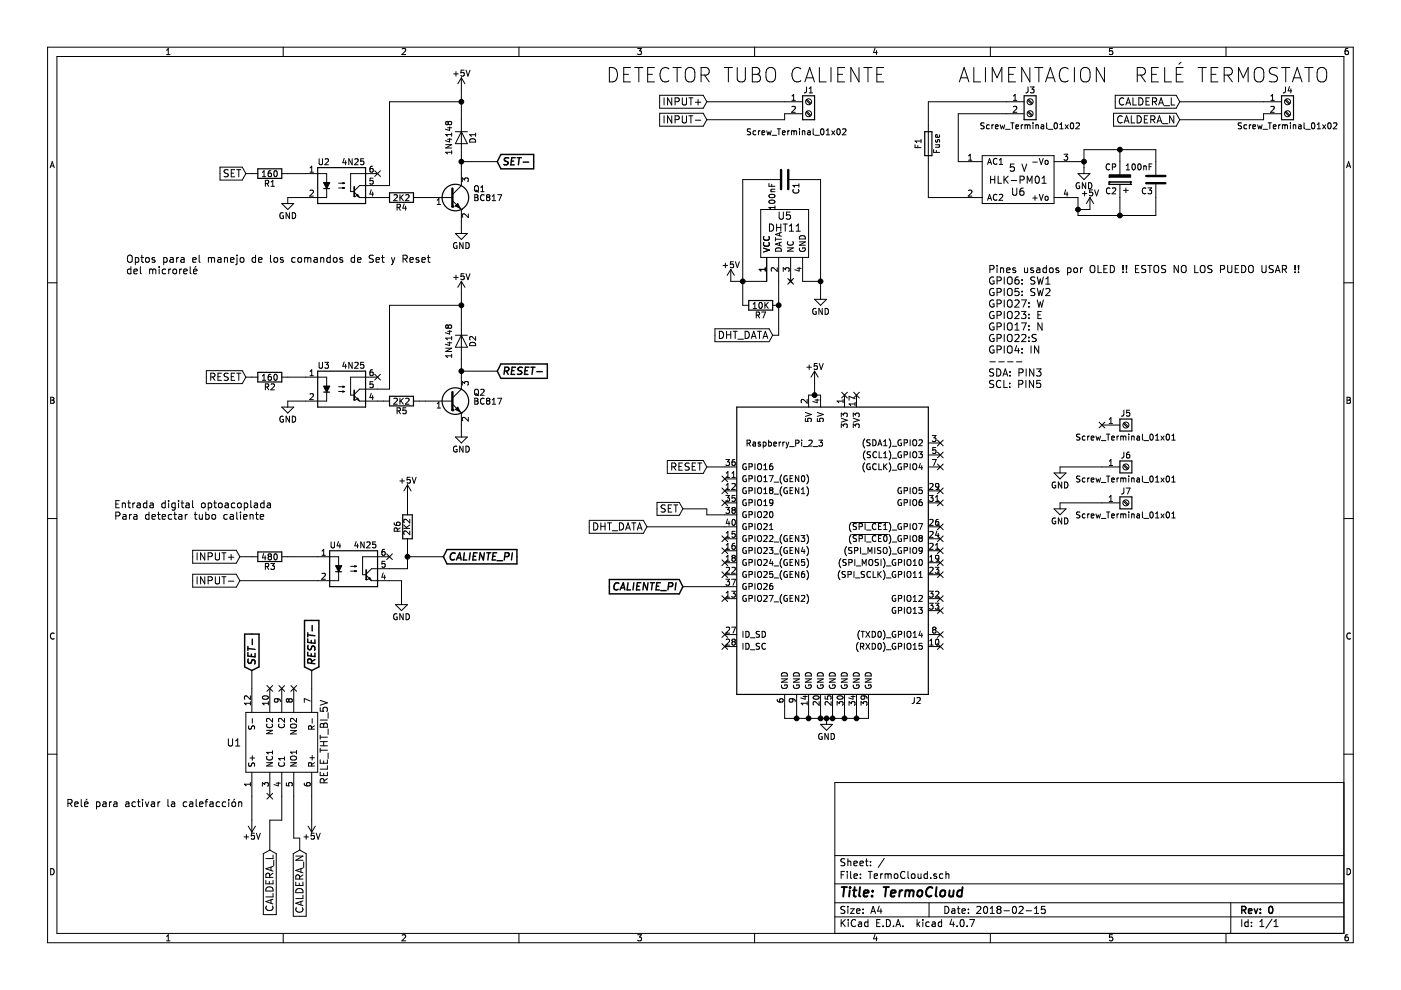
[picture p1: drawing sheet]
EESchema Schematic File Version 2
LIBS:TermoCloud-rescue
LIBS:power
LIBS:device
LIBS:transistors
LIBS:conn
LIBS:linear
LIBS:regul
LIBS:74xx
LIBS:cmos4000
LIBS:adc-dac
LIBS:memory
LIBS:xilinx
LIBS:microcontrollers
LIBS:dsp
LIBS:microchip
LIBS:analog_switches
LIBS:motorola
LIBS:texas
LIBS:intel
LIBS:audio
LIBS:interface
LIBS:digital-audio
LIBS:philips
LIBS:display
LIBS:cypress
LIBS:siliconi
LIBS:opto
LIBS:atmel
LIBS:contrib
LIBS:valves
LIBS:TermoCloud
LIBS:makerlab
LIBS:TermoCloud-cache
EELAYER 25 0
EELAYER END
$Descr A4 11693 8268
encoding utf-8
Sheet 1 1
Title "TermoCloud"
Date "2018-02-15"
Rev "0"
Comp ""
Comment1 ""
Comment2 ""
Comment3 ""
Comment4 ""
$EndDescr
$Comp
L 4N25 U2
U 1 1
P 2850 1550
F 0 "U2" H 2650 1750 50  0000 L CNN
F 1 "4N25" H 2850 1750 50  0000 L CNN
F 2 "Housings_DIP:DIP-6_W7.62mm" H 2650 1350 50  0001 L CIN
F 3 "" H 2850 1550 50  0001 L CNN
	1    2850 1550
	1    0    0    -1  
$EndComp
$Comp
L R R1
U 1 1
P 2250 1450
F 0 "R1" V 2330 1450 50  0000 C CNN
F 1 "160" V 2250 1450 50  0000 C CNN
F 2 "Resistors_SMD:R_0603" V 2180 1450 50  0001 C CNN
F 3 "" H 2250 1450 50  0001 C CNN
	1    2250 1450
	0    1    1    0   
$EndComp
$Comp
L GND #PWR01
U 1 1
P 2400 1650
F 0 "#PWR01" H 2400 1400 50  0001 C CNN
F 1 "GND" H 2400 1500 50  0000 C CNN
F 2 "" H 2400 1650 50  0001 C CNN
F 3 "" H 2400 1650 50  0001 C CNN
	1    2400 1650
	1    0    0    -1  
$EndComp
$Comp
L BC817 Q1
U 1 1
P 3750 1650
F 0 "Q1" H 3950 1725 50  0000 L CNN
F 1 "BC817" H 3950 1650 50  0000 L CNN
F 2 "TO_SOT_Packages_SMD:SOT-23" H 3950 1575 50  0001 L CIN
F 3 "" H 3750 1650 50  0001 L CNN
	1    3750 1650
	1    0    0    -1  
$EndComp
$Comp
L R R4
U 1 1
P 3350 1650
F 0 "R4" V 3430 1650 50  0000 C CNN
F 1 "2K2" V 3350 1650 50  0000 C CNN
F 2 "Resistors_SMD:R_0603" V 3280 1650 50  0001 C CNN
F 3 "" H 3350 1650 50  0001 C CNN
	1    3350 1650
	0    1    1    0   
$EndComp
Wire Wire Line
	2400 1450 2550 1450
Wire Wire Line
	2400 1650 2550 1650
Wire Wire Line
	3150 1650 3200 1650
Wire Wire Line
	3500 1650 3550 1650
$Comp
L GND #PWR02
U 1 1
P 3850 1900
F 0 "#PWR02" H 3850 1650 50  0001 C CNN
F 1 "GND" H 3850 1750 50  0000 C CNN
F 2 "" H 3850 1900 50  0001 C CNN
F 3 "" H 3850 1900 50  0001 C CNN
	1    3850 1900
	1    0    0    -1  
$EndComp
Wire Wire Line
	3850 1900 3850 1850
$Comp
L +5V #PWR03
U 1 1
P 3850 750
F 0 "#PWR03" H 3850 600 50  0001 C CNN
F 1 "+5V" H 3850 890 50  0000 C CNN
F 2 "" H 3850 750 50  0001 C CNN
F 3 "" H 3850 750 50  0001 C CNN
	1    3850 750 
	1    0    0    -1  
$EndComp
Wire Wire Line
	3250 1550 3150 1550
Wire Wire Line
	3250 850  3250 1550
Wire Wire Line
	3250 850  3850 850 
$Comp
L D D1
U 1 1
P 3850 1150
F 0 "D1" H 3850 1250 50  0000 C CNN
F 1 "1N4148" H 3850 1050 50  0000 C CNN
F 2 "Diodes_SMD:D_SMB" H 3850 1150 50  0001 C CNN
F 3 "" H 3850 1150 50  0001 C CNN
	1    3850 1150
	0    1    1    0   
$EndComp
Wire Wire Line
	3850 750  3850 1000
Connection ~ 3850 850 
Wire Wire Line
	3850 1300 3850 1450
Text GLabel 2050 1450 0    60   Input ~ 0
SET
Wire Wire Line
	2050 1450 2100 1450
$Comp
L 4N25 U3
U 1 1
P 2850 3250
F 0 "U3" H 2650 3450 50  0000 L CNN
F 1 "4N25" H 2850 3450 50  0000 L CNN
F 2 "Housings_DIP:DIP-6_W7.62mm" H 2650 3050 50  0001 L CIN
F 3 "" H 2850 3250 50  0001 L CNN
	1    2850 3250
	1    0    0    -1  
$EndComp
$Comp
L R R2
U 1 1
P 2250 3150
F 0 "R2" V 2330 3150 50  0000 C CNN
F 1 "160" V 2250 3150 50  0000 C CNN
F 2 "Resistors_SMD:R_0603" V 2180 3150 50  0001 C CNN
F 3 "" H 2250 3150 50  0001 C CNN
	1    2250 3150
	0    1    1    0   
$EndComp
$Comp
L GND #PWR04
U 1 1
P 2400 3350
F 0 "#PWR04" H 2400 3100 50  0001 C CNN
F 1 "GND" H 2400 3200 50  0000 C CNN
F 2 "" H 2400 3350 50  0001 C CNN
F 3 "" H 2400 3350 50  0001 C CNN
	1    2400 3350
	1    0    0    -1  
$EndComp
$Comp
L BC817 Q2
U 1 1
P 3750 3350
F 0 "Q2" H 3950 3425 50  0000 L CNN
F 1 "BC817" H 3950 3350 50  0000 L CNN
F 2 "TO_SOT_Packages_SMD:SOT-23" H 3950 3275 50  0001 L CIN
F 3 "" H 3750 3350 50  0001 L CNN
	1    3750 3350
	1    0    0    -1  
$EndComp
$Comp
L R R5
U 1 1
P 3350 3350
F 0 "R5" V 3430 3350 50  0000 C CNN
F 1 "2K2" V 3350 3350 50  0000 C CNN
F 2 "Resistors_SMD:R_0603" V 3280 3350 50  0001 C CNN
F 3 "" H 3350 3350 50  0001 C CNN
	1    3350 3350
	0    1    1    0   
$EndComp
Wire Wire Line
	2400 3150 2550 3150
Wire Wire Line
	2400 3350 2550 3350
Wire Wire Line
	3150 3350 3200 3350
Wire Wire Line
	3500 3350 3550 3350
$Comp
L GND #PWR05
U 1 1
P 3850 3600
F 0 "#PWR05" H 3850 3350 50  0001 C CNN
F 1 "GND" H 3850 3450 50  0000 C CNN
F 2 "" H 3850 3600 50  0001 C CNN
F 3 "" H 3850 3600 50  0001 C CNN
	1    3850 3600
	1    0    0    -1  
$EndComp
Wire Wire Line
	3850 3600 3850 3550
$Comp
L +5V #PWR06
U 1 1
P 3850 2450
F 0 "#PWR06" H 3850 2300 50  0001 C CNN
F 1 "+5V" H 3850 2590 50  0000 C CNN
F 2 "" H 3850 2450 50  0001 C CNN
F 3 "" H 3850 2450 50  0001 C CNN
	1    3850 2450
	1    0    0    -1  
$EndComp
Wire Wire Line
	3250 3250 3150 3250
Wire Wire Line
	3250 2550 3250 3250
Wire Wire Line
	3250 2550 3850 2550
$Comp
L D D2
U 1 1
P 3850 2850
F 0 "D2" H 3850 2950 50  0000 C CNN
F 1 "1N4148" H 3850 2750 50  0000 C CNN
F 2 "Diodes_SMD:D_SMB" H 3850 2850 50  0001 C CNN
F 3 "" H 3850 2850 50  0001 C CNN
	1    3850 2850
	0    1    1    0   
$EndComp
Wire Wire Line
	3850 2450 3850 2700
Connection ~ 3850 2550
Wire Wire Line
	3850 3000 3850 3150
Text GLabel 2050 3150 0    60   Input ~ 0
RESET
Wire Wire Line
	2050 3150 2100 3150
Text Notes 1050 2300 0    60   ~ 0
Optos para el manejo de los comandos de Set y Reset\ndel microrelé
$Comp
L 4N25 U4
U 1 1
P 2950 4750
F 0 "U4" H 2750 4950 50  0000 L CNN
F 1 "4N25" H 2950 4950 50  0000 L CNN
F 2 "Housings_DIP:DIP-6_W7.62mm" H 2750 4550 50  0001 L CIN
F 3 "" H 2950 4750 50  0001 L CNN
	1    2950 4750
	1    0    0    -1  
$EndComp
$Comp
L R R3
U 1 1
P 2250 4650
F 0 "R3" V 2330 4650 50  0000 C CNN
F 1 "480" V 2250 4650 50  0000 C CNN
F 2 "Resistors_SMD:R_0603" V 2180 4650 50  0001 C CNN
F 3 "" H 2250 4650 50  0001 C CNN
	1    2250 4650
	0    1    1    0   
$EndComp
Wire Wire Line
	2400 4650 2650 4650
Text GLabel 2000 4650 0    60   Input ~ 0
INPUT+
Wire Wire Line
	2000 4650 2100 4650
Text Notes 950  4350 0    60   ~ 0
Entrada digital optoacoplada\nPara detectar tubo caliente
Text GLabel 2000 4850 0    60   Input ~ 0
INPUT-
Wire Wire Line
	2000 4850 2650 4850
$Comp
L GND #PWR07
U 1 1
P 3350 5000
F 0 "#PWR07" H 3350 4750 50  0001 C CNN
F 1 "GND" H 3350 4850 50  0000 C CNN
F 2 "" H 3350 5000 50  0001 C CNN
F 3 "" H 3350 5000 50  0001 C CNN
	1    3350 5000
	1    0    0    -1  
$EndComp
Wire Wire Line
	3250 4850 3350 4850
Wire Wire Line
	3350 4850 3350 5000
$Comp
L +5V #PWR08
U 1 1
P 3400 4150
F 0 "#PWR08" H 3400 4000 50  0001 C CNN
F 1 "+5V" H 3400 4290 50  0000 C CNN
F 2 "" H 3400 4150 50  0001 C CNN
F 3 "" H 3400 4150 50  0001 C CNN
	1    3400 4150
	1    0    0    -1  
$EndComp
$Comp
L R R6
U 1 1
P 3400 4400
F 0 "R6" V 3480 4400 50  0000 C CNN
F 1 "2K2" V 3400 4400 50  0000 C CNN
F 2 "Resistors_SMD:R_0603" V 3330 4400 50  0001 C CNN
F 3 "" H 3400 4400 50  0001 C CNN
	1    3400 4400
	-1   0    0    1   
$EndComp
Wire Wire Line
	3400 4650 3700 4650
Wire Wire Line
	3400 4550 3400 4750
Wire Wire Line
	3400 4250 3400 4150
Text GLabel 5700 4900 0    60   Input Italic 12
CALIENTE_PI
Connection ~ 3400 4650
Text GLabel 4150 1350 2    60   Input Italic 12
SET-
Text GLabel 4150 3100 2    60   Input Italic 12
RESET-
Wire Wire Line
	4150 1350 3850 1350
Connection ~ 3850 1350
Wire Wire Line
	4150 3100 3850 3100
Connection ~ 3850 3100
Text Notes 9250 700  2    120  ~ 0
ALIMENTACION
$Comp
L Raspberry_Pi_2_3 J2
U 1 1
P 6950 4600
F 0 "J2" H 7650 3350 50  0000 C CNN
F 1 "Raspberry_Pi_2_3" H 6550 5500 50  0000 C CNN
F 2 "TermoCloud:RPi_Zero" H 7950 5850 50  0001 C CNN
F 3 "" H 7000 4450 50  0001 C CNN
	1    6950 4600
	1    0    0    -1  
$EndComp
$Comp
L Screw_Terminal_01x02 J3
U 1 1
P 8600 850
F 0 "J3" H 8600 950 50  0000 C CNN
F 1 "Screw_Terminal_01x02" H 8600 650 50  0000 C CNN
F 2 "Connectors_Terminal_Blocks:TerminalBlock_Pheonix_PT-3.5mm_2pol" H 8600 850 50  0001 C CNN
F 3 "" H 8600 850 50  0001 C CNN
	1    8600 850 
	1    0    0    -1  
$EndComp
Text Notes 11100 700  2    120  ~ 0
RELÉ TERMOSTATO
$Comp
L Screw_Terminal_01x02 J4
U 1 1
P 10750 850
F 0 "J4" H 10750 950 50  0000 C CNN
F 1 "Screw_Terminal_01x02" H 10750 650 50  0000 C CNN
F 2 "Connectors_Terminal_Blocks:TerminalBlock_Pheonix_MPT-2.54mm_2pol" H 10750 850 50  0001 C CNN
F 3 "" H 10750 850 50  0001 C CNN
	1    10750 850 
	1    0    0    -1  
$EndComp
Text GLabel 9850 850  0    60   Input ~ 0
CALDERA_L
Text GLabel 9850 1000 0    60   Input ~ 0
CALDERA_N
Wire Wire Line
	9850 850  10550 850 
Wire Wire Line
	9850 1000 10550 1000
Wire Wire Line
	10550 1000 10550 950 
Text Notes 7400 700  2    120  ~ 0
DETECTOR TUBO CALIENTE
Text GLabel 5900 850  0    60   Input ~ 0
INPUT+
Text GLabel 5900 1000 0    60   Input ~ 0
INPUT-
$Comp
L Screw_Terminal_01x02 J1
U 1 1
P 6750 850
F 0 "J1" H 6750 950 50  0000 C CNN
F 1 "Screw_Terminal_01x02" H 6650 600 50  0000 C CNN
F 2 "Connectors_Terminal_Blocks:TerminalBlock_Pheonix_MPT-2.54mm_2pol" H 6750 850 50  0001 C CNN
F 3 "" H 6750 850 50  0001 C CNN
	1    6750 850 
	1    0    0    -1  
$EndComp
Wire Wire Line
	5900 850  6550 850 
Wire Wire Line
	5900 1000 6550 1000
Wire Wire Line
	6550 1000 6550 950 
$Comp
L HLK-PM01 U6
U 1 1
P 8000 1350
F 0 "U6" H 8500 1100 60  0000 C CNN
F 1 "HLK-PM01" H 8500 1200 60  0000 C CNN
F 2 "TermoCloud:HLK-PM01" H 8500 1200 60  0001 C CNN
F 3 "" H 8500 1200 60  0001 C CNN
	1    8000 1350
	1    0    0    -1  
$EndComp
Wire Wire Line
	7750 1650 8000 1650
$Comp
L +5V #PWR09
U 1 1
P 9100 1750
F 0 "#PWR09" H 9100 1600 50  0001 C CNN
F 1 "+5V" H 9100 1890 50  0000 C CNN
F 2 "" H 9100 1750 50  0001 C CNN
F 3 "" H 9100 1750 50  0001 C CNN
	1    9100 1750
	1    0    0    -1  
$EndComp
$Comp
L GND #PWR010
U 1 1
P 9050 1400
F 0 "#PWR010" H 9050 1150 50  0001 C CNN
F 1 "GND" H 9050 1250 50  0000 C CNN
F 2 "" H 9050 1400 50  0001 C CNN
F 3 "" H 9050 1400 50  0001 C CNN
	1    9050 1400
	1    0    0    -1  
$EndComp
Wire Wire Line
	9000 1350 9050 1350
Wire Wire Line
	9000 1650 9000 1800
Wire Wire Line
	9000 1750 9100 1750
$Comp
L GND #PWR011
U 1 1
P 6900 6000
F 0 "#PWR011" H 6900 5750 50  0001 C CNN
F 1 "GND" H 6900 5850 50  0000 C CNN
F 2 "" H 6900 6000 50  0001 C CNN
F 3 "" H 6900 6000 50  0001 C CNN
	1    6900 6000
	1    0    0    -1  
$EndComp
Wire Wire Line
	6550 5900 6550 6000
Wire Wire Line
	6550 6000 7250 6000
Wire Wire Line
	7250 6000 7250 5900
Connection ~ 6900 6000
Wire Wire Line
	6650 5900 6650 6000
Connection ~ 6650 6000
Wire Wire Line
	6750 5900 6750 6000
Connection ~ 6750 6000
Wire Wire Line
	6850 5900 6850 6000
Connection ~ 6850 6000
Wire Wire Line
	6950 5900 6950 6000
Connection ~ 6950 6000
Wire Wire Line
	7050 5900 7050 6000
Connection ~ 7050 6000
Wire Wire Line
	7150 5900 7150 6000
Connection ~ 7150 6000
$Comp
L +5V #PWR012
U 1 1
P 6800 3200
F 0 "#PWR012" H 6800 3050 50  0001 C CNN
F 1 "+5V" H 6800 3340 50  0000 C CNN
F 2 "" H 6800 3200 50  0001 C CNN
F 3 "" H 6800 3200 50  0001 C CNN
	1    6800 3200
	1    0    0    -1  
$EndComp
Wire Wire Line
	6750 3300 6850 3300
Wire Wire Line
	6800 3200 6800 3300
Connection ~ 6800 3300
$Comp
L DHT11 U5
U 1 1
P 6550 2250
F 0 "U5" H 6550 2700 60  0000 C CNN
F 1 "DHT11" H 6550 2600 60  0000 C CNN
F 2 "Connectors_Terminal_Blocks:TerminalBlock_Pheonix_MPT-2.54mm_4pol" H 6700 2250 60  0001 C CNN
F 3 "" H 6700 2250 60  0001 C CNN
	1    6550 2250
	1    0    0    -1  
$EndComp
$Comp
L +5V #PWR013
U 1 1
P 6100 2350
F 0 "#PWR013" H 6100 2200 50  0001 C CNN
F 1 "+5V" H 6100 2490 50  0000 C CNN
F 2 "" H 6100 2350 50  0001 C CNN
F 3 "" H 6100 2350 50  0001 C CNN
	1    6100 2350
	1    0    0    -1  
$EndComp
$Comp
L GND #PWR014
U 1 1
P 6850 2450
F 0 "#PWR014" H 6850 2200 50  0001 C CNN
F 1 "GND" H 6850 2300 50  0000 C CNN
F 2 "" H 6850 2450 50  0001 C CNN
F 3 "" H 6850 2450 50  0001 C CNN
	1    6850 2450
	1    0    0    -1  
$EndComp
Wire Wire Line
	6100 2350 6400 2350
Wire Wire Line
	6850 2350 6700 2350
$Comp
L R R7
U 1 1
P 6350 2550
F 0 "R7" V 6430 2550 50  0000 C CNN
F 1 "10K" V 6350 2550 50  0000 C CNN
F 2 "Resistors_SMD:R_0603" V 6280 2550 50  0001 C CNN
F 3 "" H 6350 2550 50  0001 C CNN
	1    6350 2550
	0    1    1    0   
$EndComp
Wire Wire Line
	6500 2350 6500 2800
Wire Wire Line
	6200 1500 6200 2550
Connection ~ 6200 2350
Text Notes 8250 3250 0    60   ~ 0
Pines usados por OLED !! ESTOS NO LOS PUEDO USAR !!\nGPIO6: SW1\nGPIO5: SW2\nGPIO27: W\nGPIO23: E\nGPIO17: N\nGPIO22:S\nGPIO4: IN\n----\nSDA: PIN3\nSCL: PIN5
Text GLabel 6450 2800 0    60   Input ~ 0
DHT_DATA
Wire Wire Line
	6500 2800 6450 2800
Connection ~ 6500 2550
Text GLabel 5400 4400 0    60   Input ~ 0
DHT_DATA
Text GLabel 5700 4250 0    60   Input ~ 0
SET
Text GLabel 5900 3900 0    60   Input ~ 0
RESET
Wire Wire Line
	5700 4250 5900 4250
Wire Wire Line
	5900 4250 5900 4300
Wire Wire Line
	5900 4300 6050 4300
Wire Wire Line
	5700 4900 6050 4900
$Comp
L C C1
U 1 1
P 6550 1500
F 0 "C1" H 6575 1600 50  0000 L CNN
F 1 "100nF" H 6575 1400 50  0000 L CNN
F 2 "Capacitors_SMD:C_0603_HandSoldering" H 6588 1350 50  0001 C CNN
F 3 "" H 6550 1500 50  0001 C CNN
	1    6550 1500
	0    1    1    0   
$EndComp
Wire Wire Line
	6200 1500 6400 1500
Wire Wire Line
	6700 1500 6850 1500
Wire Wire Line
	6850 1500 6850 2450
Connection ~ 6850 2350
$Comp
L CP C2
U 1 1
P 9350 1500
F 0 "C2" H 9375 1600 50  0000 L CNN
F 1 "CP" H 9375 1400 50  0000 L CNN
F 2 "Capacitors_Tantalum_SMD:CP_Tantalum_Case-A_EIA-3216-18_Reflow" H 9388 1350 50  0001 C CNN
F 3 "" H 9350 1500 50  0001 C CNN
	1    9350 1500
	-1   0    0    1   
$EndComp
Wire Wire Line
	9050 1250 9050 1400
Wire Wire Line
	9050 1250 9650 1250
Connection ~ 9050 1350
Wire Wire Line
	9000 1800 9650 1800
Connection ~ 9000 1750
Wire Wire Line
	9350 1250 9350 1350
Wire Wire Line
	9350 1800 9350 1650
$Comp
L RELE_THT_BI_5V-RESCUE-TermoCloud U1
U 1 1
P 2350 6200
F 0 "U1" H 1950 6200 60  0000 C CNN
F 1 "RELE_THT_BI_5V" V 2700 6200 60  0000 C CNN
F 2 "Relays_THT:RELE_THT_2Coin" H 2000 5650 60  0001 C CNN
F 3 "" H 2000 5650 60  0001 C CNN
	1    2350 6200
	1    0    0    -1  
$EndComp
$Comp
L +5V #PWR015
U 1 1
P 2100 6850
F 0 "#PWR015" H 2100 6700 50  0001 C CNN
F 1 "+5V" H 2100 6990 50  0000 C CNN
F 2 "" H 2100 6850 50  0001 C CNN
F 3 "" H 2100 6850 50  0001 C CNN
	1    2100 6850
	-1   0    0    1   
$EndComp
$Comp
L +5V #PWR016
U 1 1
P 2600 6850
F 0 "#PWR016" H 2600 6700 50  0001 C CNN
F 1 "+5V" H 2600 6990 50  0000 C CNN
F 2 "" H 2600 6850 50  0001 C CNN
F 3 "" H 2600 6850 50  0001 C CNN
	1    2600 6850
	-1   0    0    1   
$EndComp
Wire Wire Line
	2100 6850 2100 6650
Wire Wire Line
	2600 6850 2600 6650
Text GLabel 2100 5600 1    60   Input Italic 12
SET-
Text GLabel 2600 5600 1    60   Input Italic 12
RESET-
Wire Wire Line
	2100 5750 2100 5600
Wire Wire Line
	2600 5750 2600 5600
Text GLabel 2250 7100 3    60   Input ~ 0
CALDERA_L
Text GLabel 2500 7100 3    60   Input ~ 0
CALDERA_N
Text GLabel 3700 4650 2    60   Input Italic 12
CALIENTE_PI
Wire Wire Line
	2250 7100 2250 6850
Wire Wire Line
	2250 6850 2350 6850
Wire Wire Line
	2350 6850 2350 6650
Wire Wire Line
	2450 6650 2450 7000
Wire Wire Line
	2450 7000 2500 7000
Wire Wire Line
	2500 7000 2500 7100
Text Notes 550  6750 0    60   ~ 0
Relé para activar la calefacción
$Comp
L C C3
U 1 1
P 9650 1500
F 0 "C3" H 9675 1600 50  0000 L CNN
F 1 "100nF" H 9675 1400 50  0000 L CNN
F 2 "Capacitors_SMD:C_0603" H 9688 1350 50  0001 C CNN
F 3 "" H 9650 1500 50  0001 C CNN
	1    9650 1500
	-1   0    0    1   
$EndComp
Wire Wire Line
	9650 1250 9650 1350
Connection ~ 9350 1250
Wire Wire Line
	9650 1800 9650 1650
Connection ~ 9350 1800
Wire Wire Line
	5400 4400 6050 4400
Wire Wire Line
	5900 3900 6050 3900
Wire Wire Line
	3400 4750 3250 4750
NoConn ~ 3250 4650
NoConn ~ 2250 6650
NoConn ~ 2350 5750
NoConn ~ 2250 5750
NoConn ~ 2450 5750
NoConn ~ 3150 1450
NoConn ~ 6600 2350
NoConn ~ 7050 3300
NoConn ~ 7150 3300
NoConn ~ 7850 3700
NoConn ~ 7850 3800
NoConn ~ 7850 3900
NoConn ~ 7850 4100
NoConn ~ 7850 4200
NoConn ~ 7850 4400
NoConn ~ 7850 4500
NoConn ~ 7850 4600
NoConn ~ 7850 4700
NoConn ~ 7850 4800
NoConn ~ 7850 5000
NoConn ~ 7850 5100
NoConn ~ 7850 5300
NoConn ~ 7850 5400
NoConn ~ 6050 4000
NoConn ~ 6050 4100
NoConn ~ 6050 4200
NoConn ~ 6050 4500
NoConn ~ 6050 4600
NoConn ~ 6050 4700
NoConn ~ 6050 4800
NoConn ~ 6050 5000
NoConn ~ 6050 5300
NoConn ~ 6050 5400
NoConn ~ 3150 3150
Wire Wire Line
	8000 1350 8000 950 
Wire Wire Line
	8000 950  8400 950 
$Comp
L Fuse F1
U 1 1
P 7750 1200
F 0 "F1" V 7830 1200 50  0000 C CNN
F 1 "Fuse" V 7675 1200 50  0000 C CNN
F 2 "Fuse_Holders_and_Fuses:Fuseholder5x20_horiz_SemiClosed_Casing10x25mm" V 7680 1200 50  0001 C CNN
F 3 "" H 7750 1200 50  0001 C CNN
	1    7750 1200
	-1   0    0    1   
$EndComp
Wire Wire Line
	7750 1650 7750 1350
Wire Wire Line
	7750 1050 7750 850 
Wire Wire Line
	7750 850  8400 850 
$Comp
L Screw_Terminal_01x01 J5
U 1 1
P 9400 3550
F 0 "J5" H 9400 3650 50  0000 C CNN
F 1 "Screw_Terminal_01x01" H 9400 3450 50  0000 C CNN
F 2 "Connectors:1pin" H 9400 3550 50  0001 C CNN
F 3 "" H 9400 3550 50  0001 C CNN
	1    9400 3550
	1    0    0    -1  
$EndComp
$Comp
L Screw_Terminal_01x01 J6
U 1 1
P 9400 3900
F 0 "J6" H 9400 4000 50  0000 C CNN
F 1 "Screw_Terminal_01x01" H 9400 3800 50  0000 C CNN
F 2 "Connectors:1pin" H 9400 3900 50  0001 C CNN
F 3 "" H 9400 3900 50  0001 C CNN
	1    9400 3900
	1    0    0    -1  
$EndComp
$Comp
L Screw_Terminal_01x01 J7
U 1 1
P 9400 4200
F 0 "J7" H 9400 4300 50  0000 C CNN
F 1 "Screw_Terminal_01x01" H 9400 4100 50  0000 C CNN
F 2 "Connectors:1pin" H 9400 4200 50  0001 C CNN
F 3 "" H 9400 4200 50  0001 C CNN
	1    9400 4200
	1    0    0    -1  
$EndComp
NoConn ~ 9200 3550
$Comp
L GND #PWR017
U 1 1
P 8850 4200
F 0 "#PWR017" H 8850 3950 50  0001 C CNN
F 1 "GND" H 8850 4050 50  0000 C CNN
F 2 "" H 8850 4200 50  0001 C CNN
F 3 "" H 8850 4200 50  0001 C CNN
	1    8850 4200
	1    0    0    -1  
$EndComp
$Comp
L GND #PWR018
U 1 1
P 8850 3900
F 0 "#PWR018" H 8850 3650 50  0001 C CNN
F 1 "GND" H 8850 3750 50  0000 C CNN
F 2 "" H 8850 3900 50  0001 C CNN
F 3 "" H 8850 3900 50  0001 C CNN
	1    8850 3900
	1    0    0    -1  
$EndComp
Wire Wire Line
	8850 3900 9200 3900
Wire Wire Line
	8850 4200 9200 4200
$EndSCHEMATC
